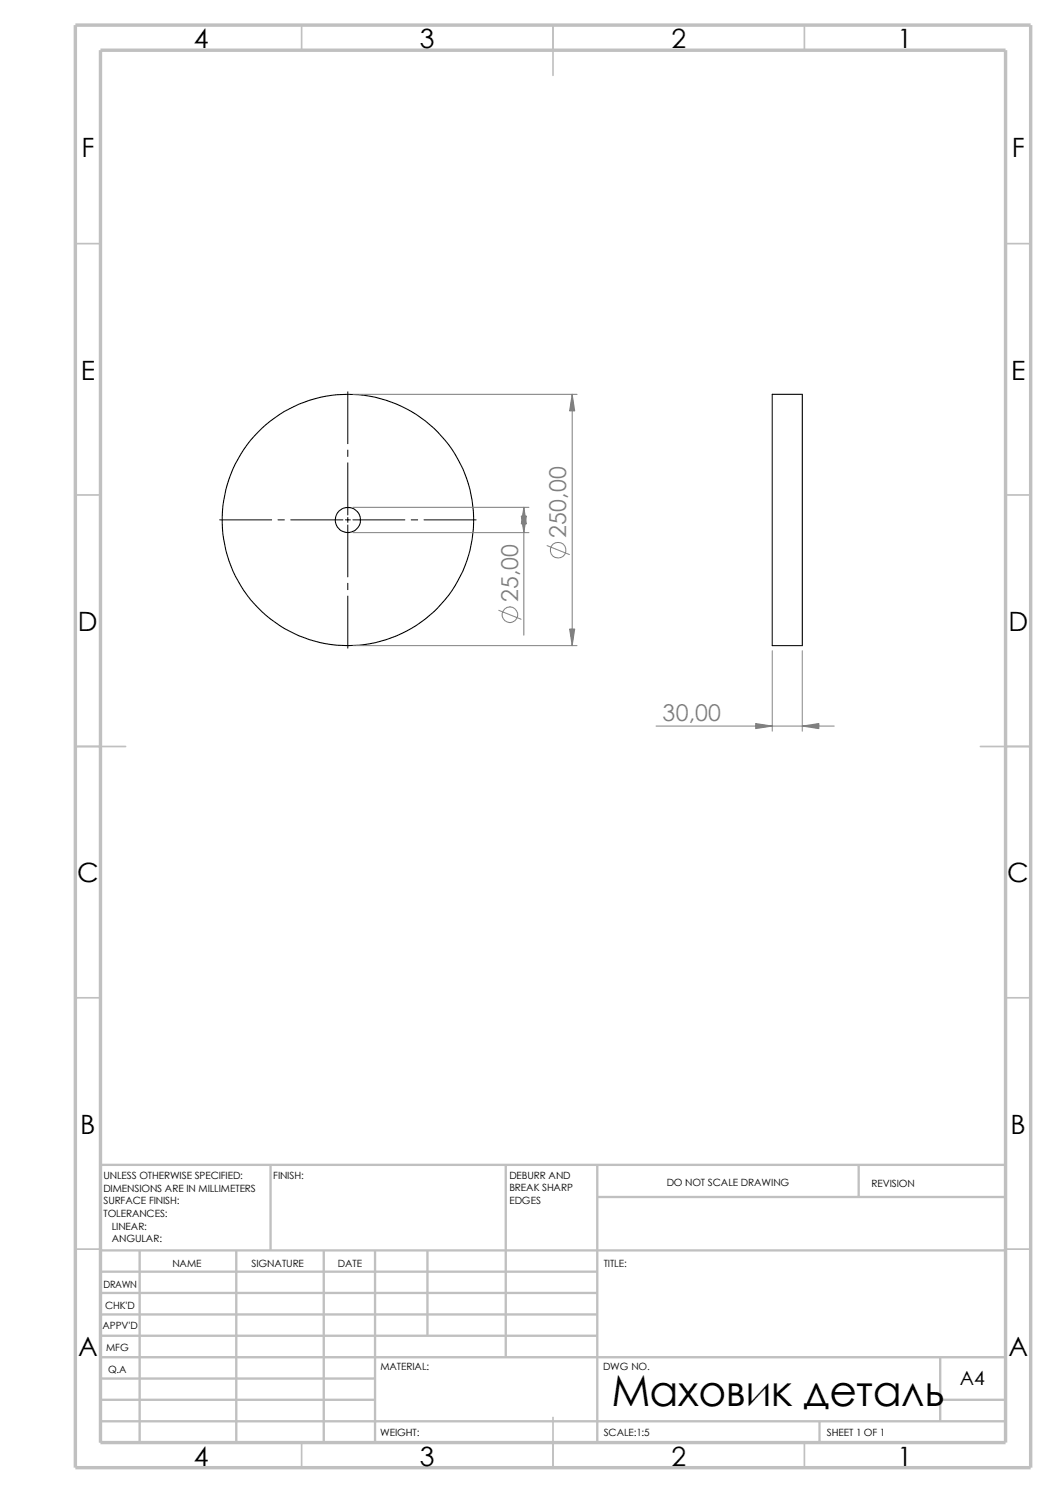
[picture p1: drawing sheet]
<svg xmlns="http://www.w3.org/2000/svg" width="210mm" height="297mm" viewBox="0 0 210 297" stroke-linecap="round" stroke-linejoin="round" font-family="sans-serif">
<g fill="none" stroke="#c0c0c0" stroke-width=".34">
<path d="M60 5v5M110 5v10M160 5v5M15 48.5h5M200 48.5h5M15 98.5h5M200 98.5h5M15 148.5h10M195 148.5h10M15 198.5h5M200 198.5h5M15 248.5h5"/>
<path d="M200 248.5h5M60 287v5M110 282v10M160 287v5"/>
</g>
<g fill="none" stroke="#c0c0c0" stroke-width=".47">
<path d="M53.8 231.7v17.1M100.6 231.7v38.3M118.8 238.1h81.2M118.8 231.7v55.3M170.8 231.7v6.4M200 231.7h-180v55.3M20 257.2h98.8M20 253h98.8M20 248.8h180M27.8 248.8v38.2M47 248.8v38.2M64.4 248.8v38.2"/>
<path d="M74.6 248.8v38.2M85 248.8v16.9M20 278.5h54.6M20 274.2h54.6M20 270h180M20 265.7h98.8M20 261.5h98.8M187 270v12.7M187 278.5h13M20 282.7h180M163 282.7v4.3"/>
</g>
<path d="M15 5h190v287h-190zM20 10h180v277h-180z" fill="none" stroke="#c0c0c0" stroke-width=".68" stroke-linecap="butt"/>
<g fill="none" stroke="#000" stroke-width=".21">
<path d="M153.6 78.4h6v50h-6z"/>
<circle cx="69.2" cy="103.4" r="25"/>
<circle cx="69.2" cy="103.4" r="2.51"/>
</g>
<g fill="none" stroke="#000" stroke-width=".2">
<path d="M69.2 77.9v10.4M69.2 89.5v1.3M69.2 92.1v10.3M43.7 103.4h10.3M55.3 103.4h1.3M57.8 103.4h10.4M68.7 103.4h1M69.2 103v.9M69.2 104.4v10.4M69.2 116v1.3M69.2 118.6v10.3M70.2 103.4h10.3"/>
<path d="M81.8 103.4h1.3M84.3 103.4h10.4"/>
</g>
<g fill="none" stroke="#808080" stroke-width=".2">
<path d="M70.2 78.4h44.6M113.8 78.4v50M70.2 100.9h35M70.2 106h35M104.2 100.9v25.5M108.8 108.5l4.4 1.8M70.2 128.4h44.6M99.2 121.4l4.4 1.8M153.6 129.5v16M159.6 129.5v16M130.5 144.4h35.4"/>
<circle cx="111" cy="109.5" r="1.56"/>
<circle cx="101.4" cy="122.3" r="1.55"/>
</g>
<g fill="#808080" stroke="#808080" stroke-width=".2">
<path d="M113.3 125.1h1l-.5 3.3z"/>
<path d="M113.8 78.4l.5 3.3h-1z"/>
<path d="M104.2 100.9l.5 3.3h-1z"/>
<path d="M103.7 102.7h1l-.5 3.3z"/>
<path d="M150.3 143.9l3.3 .5-3.3 .5z"/>
<path d="M159.6 144.4l3.3-.5v1z"/>
</g>
<text font-size="8.5" x="121.6" y="279.7">Маховик деталь</text>
<g font-size="5.3">
<text x="38.5" y="9.6">4</text>
<text x="83.5" y="9.6">3</text>
<text x="133.5" y="9.6">2</text>
<text x="178.5" y="9.6">1</text>
<text x="16.2" y="31.3">F</text>
<text x="201.2" y="31.3">F</text>
<text x="16" y="75.6">E</text>
<text x="201.1" y="75.6">E</text>
<text x="15.5" y="125.6">D</text>
<text x="200.6" y="125.6">D</text>
<text x="15.3" y="175.6">C</text>
<text x="200.3" y="175.6">C</text>
<text x="16" y="225.6">B</text>
<text x="201" y="225.6">B</text>
<text x="15.5" y="269.8">A</text>
<text x="200.5" y="269.8">A</text>
<text x="38.5" y="291.6">4</text>
<text x="83.5" y="291.6">3</text>
<text x="133.5" y="291.6">2</text>
<text x="178.5" y="291.6">1</text>
</g>
<g font-size="4.6" fill="#808080">
<text x="112.6" y="106.9" transform="rotate(-90 112.6 106.9)">250,00</text>
<text x="103" y="119.8" transform="rotate(-90 103 119.8)">25,00</text>
<text x="131.7" y="143.5">30,00</text>
</g>
<text font-size="3.9" x="190.9" y="275.5">A4</text>
<g font-size="2">
<text x="20.6" y="234.6">UNLESS OTHERWISE SPECIFIED:</text>
<text x="20.6" y="237.1">DIMENSIONS ARE IN MILLIMETERS</text>
<text x="20.6" y="239.6">SURFACE FINISH:</text>
<text x="54.4" y="234.6">FINISH:</text>
<text x="101.3" y="239.5">EDGES</text>
<text x="101.3" y="234.5">DEBURR AND</text>
<text x="101.3" y="237">BREAK SHARP</text>
<text x="132.6" y="236">DO NOT SCALE DRAWING</text>
<text x="173.3" y="236.2">REVISION</text>
<text x="20.6" y="242.1">TOLERANCES:</text>
<text x="22.2" y="244.6">LINEAR:</text>
<text x="22.2" y="247.1">ANGULAR:</text>
<text x="50" y="252">SIGNATURE</text>
<text x="67.2" y="252">DATE</text>
<text x="120.1" y="252">TITLE:</text>
<text x="20.6" y="256.2">DRAWN</text>
<text x="34.3" y="252.1">NAME</text>
<text x="20.9" y="260.4">CHK'D</text>
<text x="20.4" y="264.5">APPV'D</text>
<text x="21.1" y="268.8">MFG</text>
<text x="21.5" y="273.1">Q.A</text>
<text x="75.6" y="272.5">MATERIAL:</text>
<text x="119.9" y="272.5">DWG NO.</text>
<text x="75.6" y="285.6">WEIGHT:</text>
<text x="120.1" y="285.6">SCALE:1:5</text>
<text x="164.5" y="285.6">SHEET 1 OF 1</text>
</g>
</svg>
